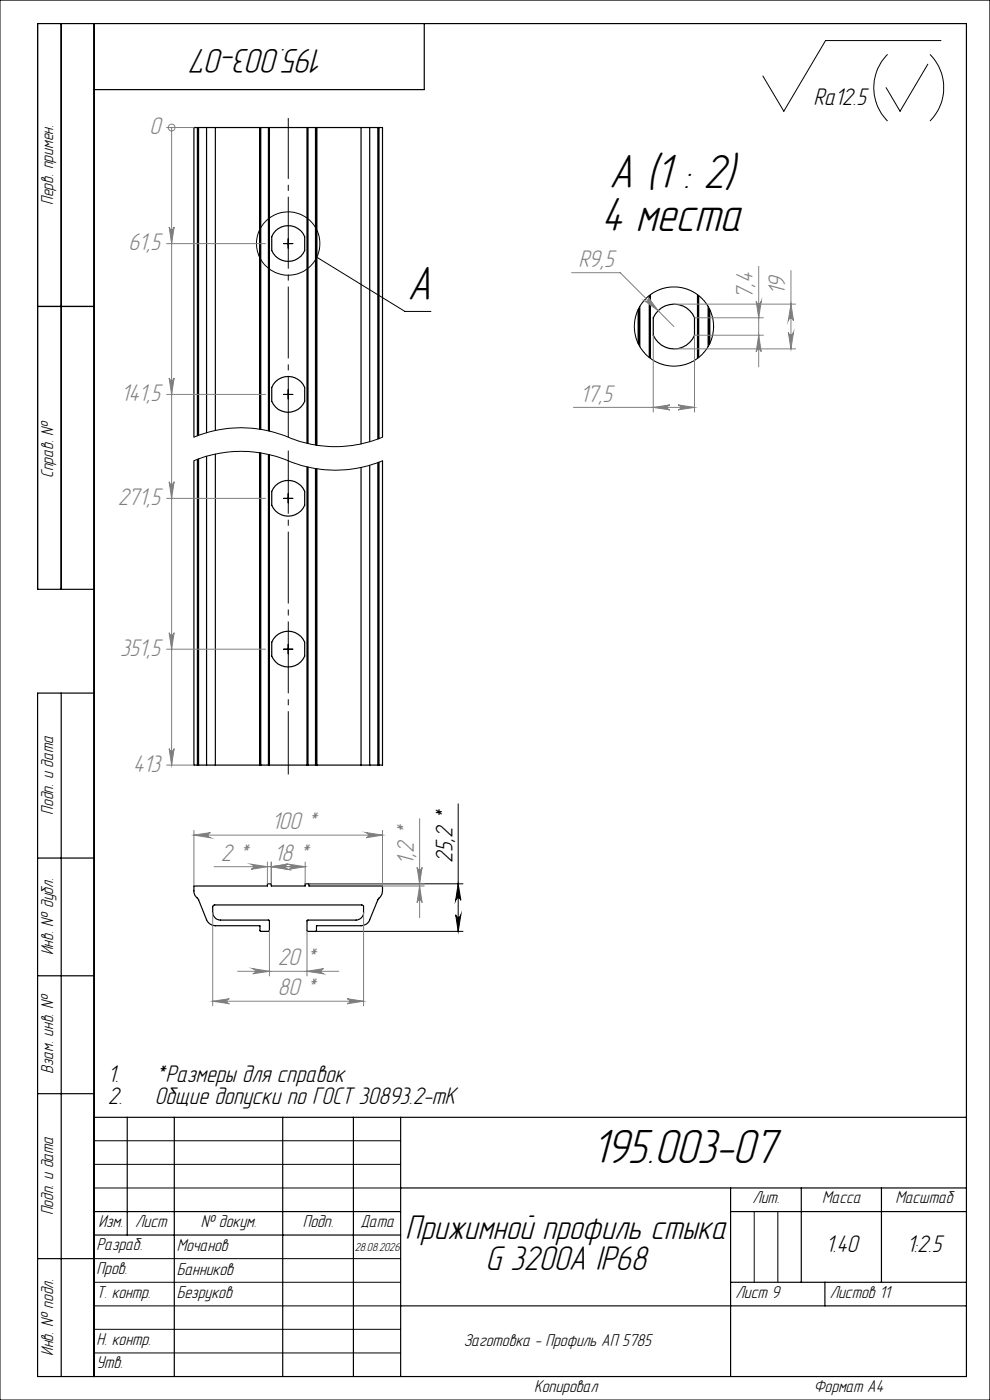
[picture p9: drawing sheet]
<svg xmlns="http://www.w3.org/2000/svg" width="210mm" height="297mm" viewBox="0 0 210 297" stroke-linecap="round" stroke-linejoin="round" font-family="sans-serif">
<g fill="none" stroke="#000" stroke-width=".25">
<path d="M13 5v120M20 5v287M90 5v14h-70M41.9 27.1h.2M41.9 27.1h-.8v65.6M41.9 27.1v65.4M42.1 27.1h1.7M42.1 27.1v65.3M43.8 27.1h1.9M43.8 27.1v64.7M45.7 27.1h9.4M45.7 27.1v64.2"/>
<path d="M55.1 27.1h.1M55.1 27.1v63.9M55.1 27.1h.2M55.3 27.1h1.6M55.3 27.1v64M56.9 27.1h.2M56.9 27.1v64.3M57.1 27.1h8M57.1 27.1v64.3M65.1 27.1h.2M65.1 27.1v66.9M65.3 27.1v67"/>
<path d="M65.3 27.1h1.6M66.9 27.1h.2M66.9 27.1v67.3M67.1 27.1h.1M67.1 27.1v67.3M67.2 27.1h9.4M67.2 27.1v67.3M76.6 27.1h1.8M76.6 27.1v67.1M78.4 27.1h1.8M78.4 27.1v66.6M80.2 27.1h.2"/>
<path d="M80.2 27.1v66M80.4 27.1h.7v65.6M80.4 27.1v66M8 65h12M135.4 65.7v7.1M135.5 65.5v7.6M135.7 65v8.5M137.7 62.7v13.1M138 62.5v13.5M148 62.5v13.5M148.2 62.7v13.1M150.2 65v8.5"/>
<path d="M150.5 65.5v7.6M150.6 65.7v7.1M41.1 97.8v64.5h.8M41.9 97.5v64.8M42.1 97.4v64.9M43.8 96.8v65.5M45.7 96.3v66M55.1 96.1v66.2M55.3 96.1v66.2M56.9 96.4v65.9M57.1 96.4v65.9M65.1 99.1v63.2"/>
<path d="M65.3 99.1v63.2M66.9 99.4v62.9M67.1 99.4v62.9M67.2 99.4v62.9M76.6 99.2v63.1M78.4 98.7v63.6M80.2 98.1v64.2M80.4 98v64.3M81.1 97.8v64.5h-.7M20 125h-12v-120h197v287h-197v-145h12M13 147v145M41.9 162.3h.2"/>
<path d="M42.1 162.3h1.7M43.8 162.3h1.9M45.7 162.3h9.4M55.1 162.3h.1M55.1 162.3h.2M55.3 162.3h1.6M56.9 162.3h.2M57.1 162.3h8M65.1 162.3h.2M65.3 162.3h1.6M66.9 162.3h.2M67.1 162.3h.1"/>
<path d="M67.2 162.3h9.4M76.6 162.3h1.8M78.4 162.3h1.8M80.2 162.3h.2M8 182h12M41.1 188h15.6v-.5h.8v.5h7.2v-.5h.8v.5h15.6v1a2.92 2.92 0 0 1-.9 1.8l-1.8 4.3a1.94 1.94 0 0 1-1.8 1.3h-9.4l-.1 1-.1 .2h-1.7l-.2-.2v-2.1l.2-.1h10.2a1.63 1.63 0 0 0 1.6-1.6v-1.4l-.3-.2h-31.4l-.3 .4a2.52 2.52 0 0 0 .5 2.3l.5 .3 .6 .2h10.3l.1 .2v2l-.1 .2h-1.7l-.2-.2v-1h-9.4a2.04 2.04 0 0 1-1.9-1.3l-1.9-4.5a1.88 1.88 0 0 1-.8-1.6zM8 207h12M8 232h12M20 237h185M27 237v25M37 237v55M60 237v55"/>
<path d="M75 237v55M85 237v55M20 257h65M85 252h120M155 252v40M155 257h50M170 252v20M187 252v20M8 267h12M20 262h65M85 277h120M155 272h50"/>
<path d="M175 272v5"/>
<circle cx="61.1" cy="51.7" r="3.8"/>
<circle cx="143" cy="69.3" r="4.8"/>
<circle cx="61.1" cy="83.7" r="3.8"/>
<circle cx="61.1" cy="105.7" r="3.8"/>
<circle cx="61.1" cy="137.7" r="3.8"/>
</g>
<g fill="none" stroke="#000" stroke-width=".21">
<path d="M0 0h210v297h-210zM188.3 11.5a10 10 0 0 0 0 14.2M196.8 13.6l-5.9 10-2.9-5M197.3 11.5a10.1 10.1 0 0 1 0 14.2M199.6 8.6h-24.5l-8.8 15-4.5-7.5M60.1 51.7h2M61.1 50.7v2M67.2 54.6l18.7 11.5h5.5M41.1 97.8a26.6 26.6 0 0 1 21.4 .5 26.2 26.2 0 0 0 18.6-.5M41.1 92.7a26.6 26.6 0 0 1 21.4 .6 25.7 25.7 0 0 0 18.6-.6M60.1 83.7h2M61.1 82.7v2"/>
<path d="M60.1 105.7h2M61.1 104.7v2M60.1 137.7h2M61.1 136.7v2M97.2 170.5v27.1M65.5 187.5h32.7M67 197.6h31.2M96.7 194.1a.55 .55 0 0 0 .5 .5 .55 .55 0 0 0 .6-.5l-.6 3.5zM97.2 187.5l.6 3.5a.55 .55 0 0 0-.6-.5 .55 .55 0 0 0-.5 .5zM20 242h65M20 247h65M20 252h65"/>
<path d="M160 257v15M165 257v15M20 267h65M20 272h65M20 277h65M20 282h65M20 287h65"/>
<circle cx="61.1" cy="51.7" r="6.7"/>
<circle cx="143" cy="69.3" r="8.4"/>
</g>
<g fill="none" stroke="#808080" stroke-width=".21">
<path d="M35.3 27.1h5.8M36.4 27.1h.1M36.4 27.1v135.2M35.3 51.7h21M35.9 48.2a.53 .53 0 0 0 .5 .5 .53 .53 0 0 0 .5-.5l-.5 3.5zM121.2 57.9h10.4l11.3 11.4M160.9 56.5v21.4M167.8 57.4v16.6M136.7 63.8a.54 .54 0 0 0 .8 0 .54 .54 0 0 0 0-.7l2.1 2.8zM138.6 71.1v16.3M143 64.5h25.8M143 74h25.8"/>
<path d="M147.3 71.1v16.3M147.4 71.1h14.5M147.4 67.4h14.5M160.4 63.9a.53 .53 0 0 0 .5 .5 .53 .53 0 0 0 .6-.5l-.6 3.5zM160.9 71.1l.6 3.5a.53 .53 0 0 0-.6-.5 .53 .53 0 0 0-.5 .5zM167.2 70.5a.55 .55 0 0 0 .6 .5 .55 .55 0 0 0 .5-.5l-.5 3.5zM167.8 64.5l.5 3.5a.55 .55 0 0 0-.5-.5 .55 .55 0 0 0-.6 .5zM35.3 83.7h21M35.9 80.2a.53 .53 0 0 0 .5 .5 .53 .53 0 0 0 .5-.5l-.5 3.5zM121.6 86.4h25.7M138.6 86.4l3.5-.5a.53 .53 0 0 0-.5 .5 .53 .53 0 0 0 .5 .6zM143.8 85.9l3.5 .5-3.5 .6a.53 .53 0 0 0 .6-.6 .53 .53 0 0 0-.6-.5z"/>
<path d="M35.3 105.7h21M35.9 102.2a.53 .53 0 0 0 .5 .5 .53 .53 0 0 0 .5-.5l-.5 3.5zM35.3 137.7h21M35.9 134.2a.53 .53 0 0 0 .5 .5 .53 .53 0 0 0 .5-.5l-.5 3.5zM35.9 158.8a.53 .53 0 0 0 .5 .5 .53 .53 0 0 0 .5-.5l-.5 3.5zM35.3 162.3h5.8M41.1 177.2l3.5-.6a.55 .55 0 0 0-.5 .6 .55 .55 0 0 0 .5 .5zM41.1 176.2v11.8M41.1 177.2h40M77.6 176.6l3.5 .6-3.5 .5a.55 .55 0 0 0 .5-.5 .55 .55 0 0 0-.5-.6zM81.1 176.2v11.8h8.9M89 173.7v21"/>
<path d="M45.1 193.6v19.8M45.4 183.9h19.3M53.2 183.3l3.5 .6-3.5 .5a.55 .55 0 0 0 .5-.5 .55 .55 0 0 0-.5-.6zM56.7 182.9v4.6M57.1 197.4v9.6M57.5 183.9l3.5-.6a.55 .55 0 0 0-.5 .6 .55 .55 0 0 0 .5 .5zM57.5 182.9v4.6M61.2 183.3l3.5 .6-3.5 .5a.55 .55 0 0 0 .5-.5 .55 .55 0 0 0-.5-.6zM64.7 182.9v4.6M65.1 197.4v9.6M65.5 187.5h24.5M77.1 193.6v19.8"/>
<path d="M88.5 184a.53 .53 0 0 0 .5 .5 .53 .53 0 0 0 .5-.5l-.5 3.5zM89 188l.5 3.5a.53 .53 0 0 0-.5-.6 .53 .53 0 0 0-.5 .6zM45.1 212.4l3.5-.5a.53 .53 0 0 0-.5 .5 .53 .53 0 0 0 .5 .5zM45.1 212.4h32M50.4 206.1h21.5M53.6 205.5l3.5 .6-3.5 .5a.55 .55 0 0 0 .6-.6 .55 .55 0 0 0-.6-.5zM65.1 206.1l3.5-.6a.55 .55 0 0 0-.5 .5 .55 .55 0 0 0 .5 .6zM73.6 211.9l3.5 .5-3.5 .5a.53 .53 0 0 0 .6-.5 .53 .53 0 0 0-.6-.5z"/>
<circle cx="36.4" cy="27.1" r=".73"/>
</g>
<path d="M61.2 164.3v-68.7" fill="none" stroke="#000" stroke-width=".21" stroke-dasharray="15.2 1.3 1.3 1.3" stroke-dashoffset="1.8" stroke-linecap="butt"/>
<path d="M61.2 92.7v-67.6" fill="none" stroke="#000" stroke-width=".21" stroke-dasharray="15.2 1.3 1.3 1.3" stroke-dashoffset="2.4" stroke-linecap="butt"/>
<path d="M96.7 194.1a.55 .55 0 0 0 .5 .5 .55 .55 0 0 0 .6-.5l-.6 3.5zM97.2 187.5l.6 3.5a.55 .55 0 0 0-.6-.5 .55 .55 0 0 0-.5 .5z" fill="#000"/>
<g fill="#808080">
<path d="M35.9 48.2a.53 .53 0 0 0 .5 .5 .53 .53 0 0 0 .5-.5l-.5 3.5zM35.9 80.2a.53 .53 0 0 0 .5 .5 .53 .53 0 0 0 .5-.5l-.5 3.5zM35.9 102.2a.53 .53 0 0 0 .5 .5 .53 .53 0 0 0 .5-.5l-.5 3.5zM35.9 134.2a.53 .53 0 0 0 .5 .5 .53 .53 0 0 0 .5-.5l-.5 3.5zM35.9 158.8a.53 .53 0 0 0 .5 .5 .53 .53 0 0 0 .5-.5l-.5 3.5zM41.1 177.2l3.5-.6a.55 .55 0 0 0-.5 .6 .55 .55 0 0 0 .5 .5zM77.6 176.6l3.5 .6-3.5 .5a.55 .55 0 0 0 .5-.5 .55 .55 0 0 0-.5-.6zM57.5 183.9l3.5-.6a.55 .55 0 0 0-.5 .6 .55 .55 0 0 0 .5 .5zM61.2 183.3l3.5 .6-3.5 .5a.55 .55 0 0 0 .5-.5 .55 .55 0 0 0-.5-.6zM53.6 205.5l3.5 .6-3.5 .5a.55 .55 0 0 0 .6-.6 .55 .55 0 0 0-.6-.5zM65.1 206.1l3.5-.6a.55 .55 0 0 0-.5 .5 .55 .55 0 0 0 .5 .6zM136.7 63.8l2.9 2.1-2.1-2.8a.54 .54 0 0 1 0 .7 .54 .54 0 0 1-.8 0z"/>
<path d="M138.6 86.4l3.5-.5a.53 .53 0 0 0-.5 .5 .53 .53 0 0 0 .5 .6zM143.8 85.9l3.5 .5-3.5 .6a.53 .53 0 0 0 .6-.6 .53 .53 0 0 0-.6-.5z"/>
<path d="M89 188l.5 3.5a.53 .53 0 0 0-.5-.6 .53 .53 0 0 0-.5 .6zM88.5 184a.53 .53 0 0 0 .5 .5 .53 .53 0 0 0 .5-.5l-.5 3.5z"/>
<path d="M160.9 71.1l.6 3.5a.53 .53 0 0 0-.6-.5 .53 .53 0 0 0-.5 .5zM160.4 63.9a.53 .53 0 0 0 .5 .5 .53 .53 0 0 0 .6-.5l-.6 3.5z"/>
<path d="M167.8 64.5l.5 3.5a.55 .55 0 0 0-.5-.5 .55 .55 0 0 0-.6 .5zM167.2 70.5a.55 .55 0 0 0 .6 .5 .55 .55 0 0 0 .5-.5l-.5 3.5z"/>
<path d="M53.2 183.3l3.5 .6-3.5 .5a.55 .55 0 0 0 .5-.5 .55 .55 0 0 0-.5-.6zM57.5 183.9l3.5-.6a.55 .55 0 0 0-.5 .6 .55 .55 0 0 0 .5 .5zM45.1 212.4l3.5-.5a.53 .53 0 0 0-.5 .5 .53 .53 0 0 0 .5 .5zM73.6 211.9l3.5 .5-3.5 .5a.53 .53 0 0 0 .6-.5 .53 .53 0 0 0-.6-.5z"/>
</g>
<g font-size="10.5">
<text x="129.2" y="39.8">А (1 : 2)</text>
<text x="127.5" y="49">4 места</text>
<text x="86.4" y="63.7">А</text>
<text x="125.6" y="246.6">195.003-07</text>
</g>
<g font-size="7.5">
<text x="68.9" y="10.5" transform="rotate(-180 68.9 10.5)">195.003-07</text>
<text x="86" y="262.8">Прижимной профиль стыка</text>
<text x="103" y="269.4">G 3200А IP68</text>
</g>
<g font-size="5.3">
<text x="172.6" y="22.4">Ra12.5</text>
<text x="96" y="183" transform="rotate(-90 96 183)">25,2 *</text>
<text x="22.9" y="229.6">1.</text>
<text x="32.9" y="229.6">*Размеры для справок</text>
<text x="22.9" y="234.2">2.</text>
<text x="32.9" y="234.2">Общие допуски по ГОСТ 30893.2-mK</text>
<text x="175.1" y="265.6">1.40</text>
<text x="192.3" y="265.6">1:2.5</text>
</g>
<g font-size="5.3" fill="#808080">
<text x="31.7" y="28.5">0</text>
<text x="27.2" y="53.1">61,5</text>
<text x="122.7" y="56.6">R9,5</text>
<text x="159.7" y="63.4" transform="rotate(-90 159.7 63.4)">7,4</text>
<text x="166.6" y="62.5" transform="rotate(-90 166.6 62.5)">19</text>
<text x="25.7" y="85.1">141,5</text>
<text x="123.1" y="85.2">17,5</text>
<text x="25" y="107.1">271,5</text>
<text x="25.5" y="139.1">351,5</text>
<text x="28.2" y="163.7">413</text>
<text x="57.6" y="175.9">100 *</text>
<text x="46.8" y="182.6">2 *</text>
<text x="58.2" y="182.6">18 *</text>
<text x="87.8" y="183.4" transform="rotate(-90 87.8 183.4)">1,2 *</text>
<text x="58.9" y="204.8">20 *</text>
<text x="58.9" y="211.2">80 *</text>
</g>
<g font-size="3.8">
<text x="11.3" y="43.5" transform="rotate(-90 11.3 43.5)">Перв. примен.</text>
<text x="11.3" y="101.4" transform="rotate(-90 11.3 101.4)">Справ. №</text>
<text x="11.3" y="172.8" transform="rotate(-90 11.3 172.8)">Подп. и дата</text>
<text x="11.3" y="202.7" transform="rotate(-90 11.3 202.7)">Инв. № дубл.</text>
<text x="11.3" y="227.8" transform="rotate(-90 11.3 227.8)">Взам. инв. №</text>
<text x="11.3" y="257.8" transform="rotate(-90 11.3 257.8)">Подп. и дата</text>
<text x="159.6" y="255.3">Лит.</text>
<text x="174.4" y="255.3">Масса</text>
<text x="189.9" y="255.3">Масштаб</text>
<text x="20.9" y="260.3">Изм.</text>
<text x="28.7" y="260.3">Лист</text>
<text x="42.6" y="260.3">№ докум.</text>
<text x="64.2" y="260.3">Подп.</text>
<text x="76.5" y="260.3">Дата</text>
<text x="20.5" y="265.3">Разраб.</text>
<text x="37.5" y="265.4">Мочанов</text>
<text x="20.5" y="275.3">Т. контр.</text>
<text x="20.5" y="270.3">Пров.</text>
<text x="37.5" y="270.4">Банников</text>
<text x="37.5" y="275.4">Безруков</text>
<text x="156" y="275.3">Лист 9</text>
<text x="176" y="275.3">Листов 11</text>
<text x="11.3" y="287.7" transform="rotate(-90 11.3 287.7)">Инв. № подл.</text>
<text x="20.5" y="285.2">Н. контр.</text>
<text x="98.4" y="285.5">Заготовка - Профиль АП 5785</text>
<text x="20.5" y="290.3">Утв.</text>
<text x="113.3" y="295.3">Копировал</text>
<text x="172.6" y="295.3">Формат А4</text>
</g>
<text font-size="2.6" x="75.3" y="265.4">28.08.2026</text>
</svg>
